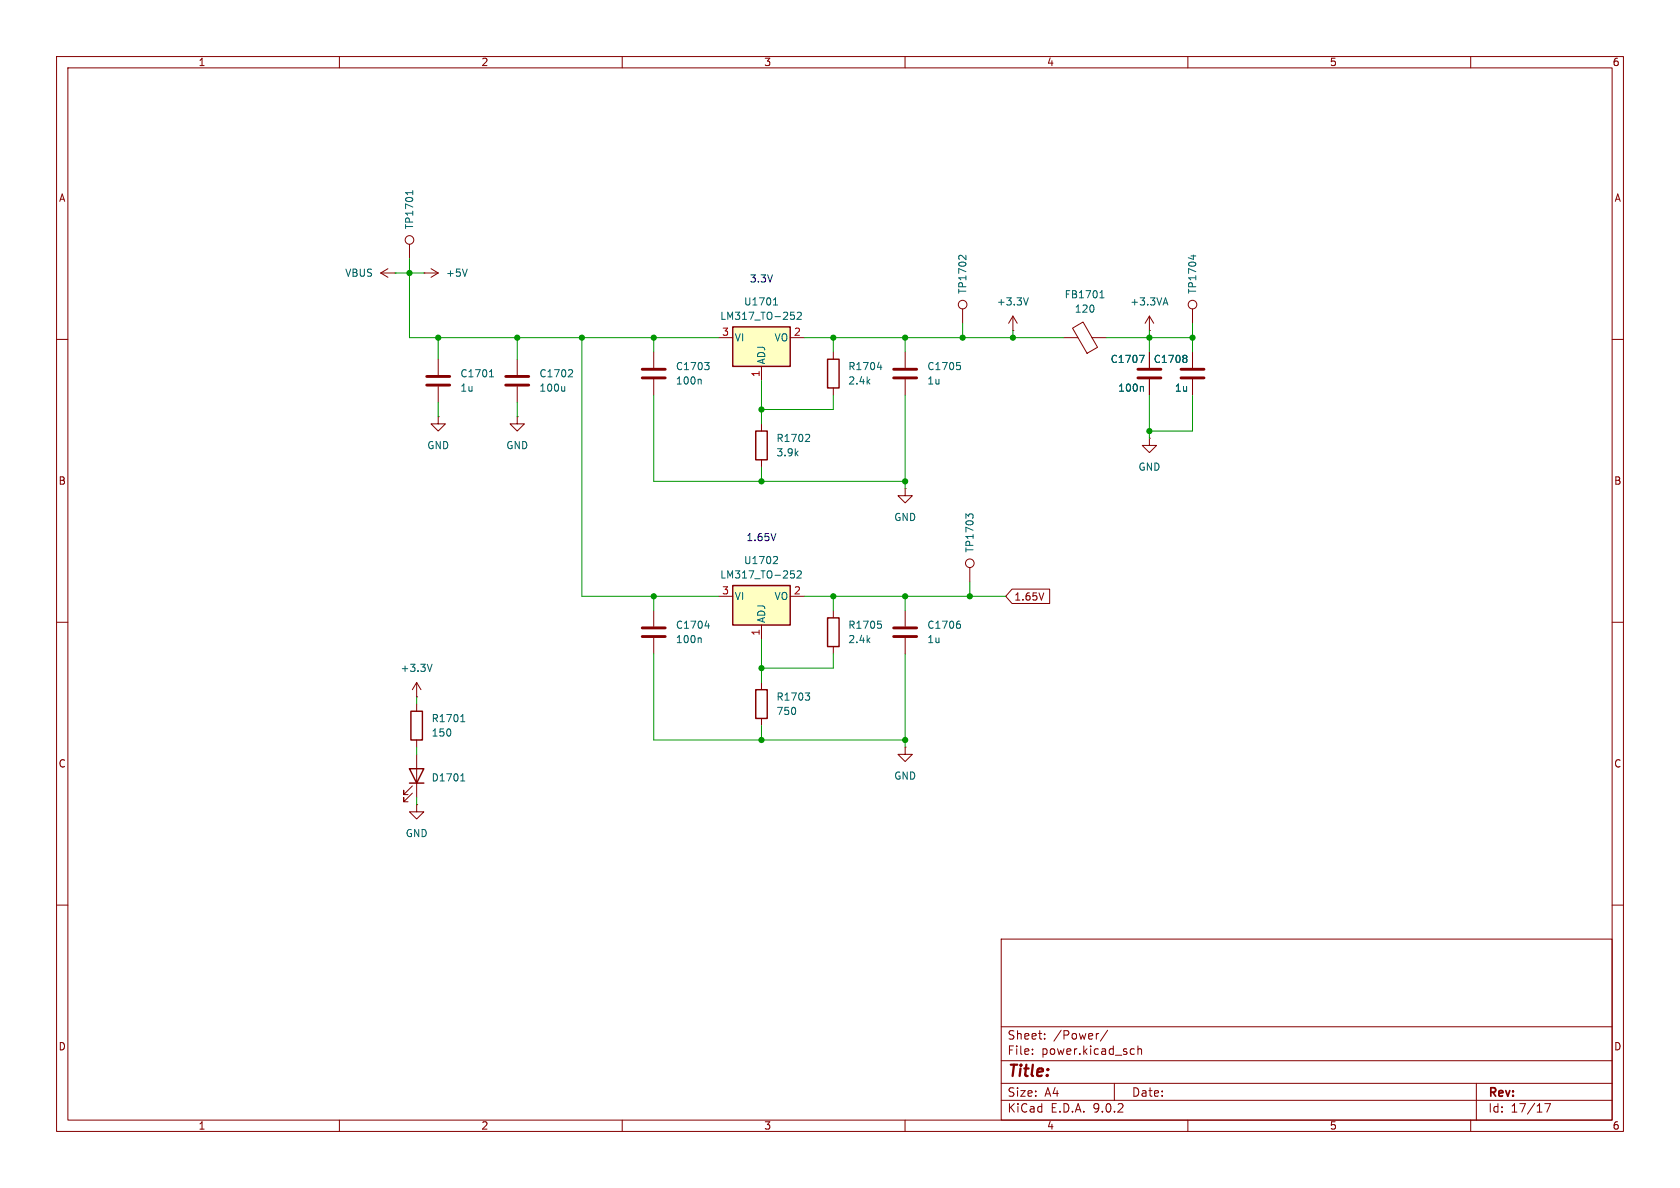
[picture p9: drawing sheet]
<svg xmlns="http://www.w3.org/2000/svg" width="297mm" height="210mm" viewBox="0 0 297 210" stroke-linecap="round" stroke-linejoin="round" font-family="sans-serif">
<g fill="none" stroke="#840000" stroke-width=".18">
<path d="M10 10h277v190h-277zM12 12h273v186h-273zM60 10v2M110 10v2M160 10v2M210 10v2M260 10v2M67.3 48.3l1.3 .7M67.3 48.3h2.5M68.6 47.5l-1.3 .8M69.8 48.3h.1M72.4 43.2v2.5"/>
<path d="M170.2 54.6v2.6M10 60h2M77.5 73.7v1.2h-1.3l1.3 1.3 1.2-1.3h-1.2M77.5 73.7h.1M77.5 63.5v2.8M77.5 68.3v2.8M91.4 73.7v1.2h-1.2l1.2 1.3 1.3-1.3h-1.3M91.4 73.7h.1M91.4 63.5v2.8M91.4 68.3v2.8M115.6 62.2v2.8M115.6 67.1v2.8"/>
<path d="M134.6 74.9v1.3M147.3 62.2v1.3M147.3 68.6v1.3M285 60h2M134.6 81.3v1.3M10 110h2M160 108v2.7M160 112.8v2.8M285 110h2M73.7 124.5v1.2M73.7 130.8v1.3M73.7 142.2v1.3h-1.3l1.3 1.3 1.2-1.3h-1.2"/>
<path d="M73.7 142.2h.1M10 160h2M177 166h108v32h-108zM285 160h2M60 198v2M110 198v2M160 198v2M177 194.5h108M177 191.5h108M177 187.5h108M177 181.5h108M182.5 186.3v.1"/>
<path d="M182.5 185.5v.1M184.7 183.6v.1M184.7 182.8v.1M194.2 182.7l-.2 .1M195.8 182.1l-1.3 2M197 191.5v3M200.1 185.4l.4 .1M200.5 186.3l-.4 .1M201.2 185.5l.2-.1 .3 .1 .1 .9M201.2 184.9v1.5M210 198v2M260 198v2"/>
<path d="M261 191.5v6.5M273.1 195.1h1l-.6 1.5"/>
<circle cx="72.4" cy="42.4" r=".76"/>
<circle cx="170.2" cy="53.8" r=".76"/>
</g>
<g fill="none" stroke="#006464" stroke-width=".18">
<path d="M73 33.7v.7M73 34.1h-1.3l.2 .1M170.8 45.1v.8l-.8-.7-.3-.1-.2 .3M86.5 66.6h.8M86.7 65.7l.2-.4v1.3M99.8 68.3v.9M99.8 69l-.1 .2M101 65.3l.2 .3v.3l-.8 .7h.8M123.8 67l.2 .2v.7M124.6 64.1h.8l-.5 .5M125.1 64.6l.3 .2v.3l-.3 .2M142.9 76.8l.2 .2v.3l-.7 .7h.7"/>
<path d="M155.1 64.9h.8M155.7 64.5v.8M169.4 109.8h.3M169.6 110.3l.2 .2v.3l-.2 .3M81.5 127.6h.7M81.6 126.6l.2-.3v1.3"/>
</g>
<path d="M133.6 76.2h2v5.1h-2zM146.3 63.5h2v5.1h-2zM72.6 125.7h2.1v5.1h-2.1z" fill="none" stroke="#840000" stroke-width=".25"/>
<path d="M75.4 66.5h4.1M75.4 68.1h4.1M89.4 66.5h4.1M89.4 68.1h4.1M113.5 65.3h4.1M113.5 66.8h4.1M158 111h4.1M158 112.5h4.1" fill="none" stroke="#840000" stroke-width=".51"/>
<path d="M129.5 57.8h10.2v7h-10.2z" fill="#ffffc2"/>
<path d="M129.5 57.8h10.2v7h-10.2z" fill="none" stroke="#840000" stroke-width=".25"/>
<path d="M127 59.7h2.5M139.7 59.7h2.5M179.1 58.4h.1M179.1 55.9l-.8 1.3M179.1 55.9l.7 1.3M179.1 55.9v2.5M134.6 64.8v2.5" fill="none" stroke="#840000" stroke-width=".18"/>
<path d="M136.7 53.9h.8M136.9 53l.2-.4v1.3M139.8 55.2h.6M139.9 55.7h.3l.3 .2-.1 .4-.5 .2M140.9 55.3l.5-.1 .3 .4-.8 .9h.8M181.8 52.6l-.4 1.3" fill="none" stroke="#006464" stroke-width=".18"/>
<path d="M129.5 103.5h10.2v7h-10.2z" fill="#ffffc2"/>
<path d="M129.5 103.5h10.2v7h-10.2zM146.3 109.2h2v5.1h-2zM72.4 135.9h2.5l-1.2 2.5zM72.4 138.4h2.5M133.6 121.9h2v5.1h-2z" fill="none" stroke="#840000" stroke-width=".25"/>
<g fill="none" stroke="#840000" stroke-width=".18">
<path d="M74.9 48.3h.1M74.9 48.3h2.6M76.2 47.5l1.3 .8M77.5 48.3l-1.3 .7M188 59.7h2.6M189.6 58l1.9-1.1 2.5 4.5-1.8 1.1zM193 59.7h2.6M203.2 58.4h.1M203.2 55.9v2.5M203.2 55.9l-.8 1.3M203.2 55.9l.8 1.3M210.8 54.6v2.6"/>
<path d="M160 62.2v2.8M160 67.1v2.8M203.2 77.5v1.2h-1.3l1.3 1.3 1.3-1.3h-1.3M203.2 77.5h.1M203.2 62.2v2.8M203.2 67.1v2.8M210.8 62.2v2.8M210.8 67.1v2.8M160 86.4v1.2h-1.3l1.3 1.3 1.3-1.3h-1.3M160 86.4h.1M115.6 108v2.7M115.6 112.8v2.8"/>
<path d="M127 105.4h2.5M134.6 110.5v2.5M139.7 105.4h2.5M147.3 108v1.2M147.3 114.3v1.3M171.4 100.3v2.6M178.9 104.1h6.7v2.6h-6.7l-1.1-1.3zM184.5 104.8l-.4 1.3M72.9 138.9l-1.5 1.6v-.8v.8h.7M73.7 123.2h.1M73.7 120.7l-.8 1.2M73.7 120.7l.7 1.2"/>
<path d="M73.7 120.7v2.5M73.7 133.4v7.6M134.6 120.7v1.2M134.6 127v1.3M160 132.1v1.3h-1.3l1.3 1.2 1.3-1.2h-1.3M160 132.1h.1M72.9 140.2l-1.5 1.5v-.7v.7h.7"/>
<circle cx="210.8" cy="53.8" r=".76"/>
<circle cx="171.4" cy="99.6" r=".76"/>
</g>
<g fill="none" stroke="#006464" stroke-width=".18">
<path d="M82.6 47.6l-.4 1.2M194.5 52.6h.7M194.6 51.7l.2-.3v1.2M205.7 53.6h.6M206 52.6l.5 1.3M210.6 45.2h.8M211 45.1v.8M169.1 64.1h.6M169.6 64.6l.2 .2v.3l-.2 .2M201.4 62.8h.9l-.6 1.3M202 68.3l.2 .2v.7M209.6 62.8l.2 .3-.2 .3 .2 .2v.2l-.2 .3"/>
<path d="M136.9 98.4h.4l.2 .3-.8 .9h.8M171.2 91.3l-.4-.5v.8M171.2 91.1l.3-.3h.3l.2 .3M76.4 117.4l-.4 1.3M123.8 112.8l.2 .1v.7M124.6 110.6h.8M125.2 110.2v.9M139.8 100.9h.6M139.9 101.4h.3l.3 .2-.1 .5-.5 .1M140.9 101l.5-.1 .3 .4-.8 .9h.8M155.2 109.8h.6M155.6 110.3l.2 .2v.3l-.2 .3"/>
<path d="M81.5 138.1h.7M81.6 137.1l.2-.3v1.3M142.4 122.5h.7l-.4 .5M142.9 123l.2 .2v.3l-.2 .3"/>
</g>
<path d="M158 65.3h4.1M158 66.8h4.1M201.2 65.3h4M201.2 66.8h4M208.8 65.3h4.1M208.8 66.8h4.1M113.5 111h4.1M113.5 112.5h4.1" fill="none" stroke="#840000" stroke-width=".51"/>
<g fill="none" stroke="#009600" stroke-width=".18">
<path d="M69.8 48.3h5.1M72.4 45.7v14h54.6M77.5 59.7v3.8M91.4 59.7v3.8M102.9 59.7v45.7h24.1M115.6 59.7v2.5M142.2 59.7h45.8M147.3 59.7v2.5M160 59.7v2.5M170.2 57.2v2.5M179.1 58.4v1.3M195.6 59.7h15.2"/>
<path d="M203.2 58.4v3.8M210.8 57.2v5M77.5 71.1v2.6M91.4 71.1v2.6M115.6 69.9v15.2h44.4M134.6 67.3v7.6M147.3 69.9v2.5h-12.7M160 69.9v16.5M203.2 69.9v7.6M210.8 69.9v6.3h-7.6M134.6 82.6v2.5M115.6 105.4v2.6"/>
<path d="M115.6 115.6v15.2h44.4M134.6 113v7.7M142.2 105.4h35.6M147.3 105.4v2.6M147.3 115.6v2.5h-12.7M160 105.4v2.6M160 115.6v16.5M171.4 102.9v2.5M73.7 123.2v1.3M73.7 132.1v1.3M134.6 128.3v2.5M73.7 141v1.2"/>
</g>
<path d="M137.2 94.3l-.5 1.3" fill="none" stroke="#0000c2" stroke-width=".18"/>
<g fill="#009600" stroke="#009600" stroke-width=".18">
<circle cx="134.6" cy="72.4" r=".46"/>
<circle cx="115.6" cy="59.7" r=".46"/>
<circle cx="72.4" cy="48.3" r=".46"/>
<circle cx="77.5" cy="59.7" r=".46"/>
<circle cx="91.4" cy="59.7" r=".46"/>
<circle cx="102.9" cy="59.7" r=".46"/>
<circle cx="115.6" cy="105.4" r=".46"/>
<circle cx="147.3" cy="59.7" r=".46"/>
<circle cx="134.6" cy="85.1" r=".46"/>
<circle cx="179.1" cy="59.7" r=".46"/>
<circle cx="170.2" cy="59.7" r=".46"/>
<circle cx="171.4" cy="105.4" r=".46"/>
<circle cx="160" cy="85.1" r=".46"/>
<circle cx="160" cy="59.7" r=".46"/>
<circle cx="203.2" cy="76.2" r=".46"/>
<circle cx="210.8" cy="59.7" r=".46"/>
<circle cx="203.2" cy="59.7" r=".46"/>
<circle cx="160" cy="105.4" r=".46"/>
<circle cx="147.3" cy="105.4" r=".46"/>
<circle cx="134.6" cy="130.8" r=".46"/>
<circle cx="160" cy="130.8" r=".46"/>
<circle cx="134.6" cy="118.1" r=".46"/>
</g>
<text font-size="2.8" fill="#840000" x="178" y="190.9">Title:</text>
<g font-size="2.1" fill="#840000">
<text x="178" y="184">Sheet:</text>
<text x="186.2" y="184">/Power/</text>
<text x="178" y="186.7">File:</text>
<text x="184.1" y="186.7">power.kicad_sch</text>
<text x="178" y="196.9">KiCad</text>
<text x="178" y="194.1">Size:</text>
<text x="184.7" y="194.1">A4</text>
<text x="185.7" y="196.9">E.D.A.</text>
<text x="193.3" y="196.9">9.0.2</text>
<text x="200" y="194.1">Date:</text>
<text x="263" y="194.3">Rev:</text>
<text x="263" y="196.9">Id:</text>
<text x="267.1" y="196.9">17/17</text>
</g>
<g font-size="1.8" fill="#840000">
<text x="35" y="11.9">1</text>
<text x="85" y="11.9">2</text>
<text x="135" y="11.9">3</text>
<text x="185" y="11.9">4</text>
<text x="235" y="11.9">5</text>
<text x="285" y="11.9">6</text>
<text x="10.3" y="35.9">A</text>
<text x="285.3" y="35.9">A</text>
<text x="10.3" y="85.9">B</text>
<text x="285.3" y="85.9">B</text>
<text x="179.2" y="106.4">1.65V</text>
<text x="10.3" y="135.9">C</text>
<text x="285.3" y="135.9">C</text>
<text x="10.3" y="185.9">D</text>
<text x="285.3" y="185.9">D</text>
<text x="35" y="199.9">1</text>
<text x="85" y="199.9">2</text>
<text x="135" y="199.9">3</text>
<text x="185" y="199.9">4</text>
<text x="235" y="199.9">5</text>
<text x="285" y="199.9">6</text>
</g>
<g font-size="1.8" fill="#006464">
<text x="73.3" y="40.6" transform="rotate(-90 73.3 40.6)">TP1701</text>
<text x="60.9" y="49.1">VBUS</text>
<text x="78.7" y="49.1">+5V</text>
<text x="171" y="52.1" transform="rotate(-90 171 52.1)">TP1702</text>
<text x="188.1" y="52.9">FB1701</text>
<text x="211.7" y="52.1" transform="rotate(-90 211.7 52.1)">TP1704</text>
<text x="127.2" y="56.7">LM317_TO-252</text>
<text x="131.4" y="54.2">U1701</text>
<text x="176.1" y="54.2">+3.3V</text>
<text x="189.9" y="55.5">120</text>
<text x="199.7" y="54.2">+3.3VA</text>
<text x="119.4" y="65.6">C1703</text>
<text x="129.8" y="60.6">VI</text>
<text x="135.5" y="64.5" transform="rotate(-90 135.5 64.5)">ADJ</text>
<text x="136.8" y="60.6">VO</text>
<text x="149.9" y="65.6">R1704</text>
<text x="163.8" y="65.6">C1705</text>
<text x="196.2" y="64.4">C1707</text>
<text x="203.9" y="64.4">C1708</text>
<text x="81.3" y="69.4">1u</text>
<text x="81.3" y="66.9">C1701</text>
<text x="95.3" y="69.4">100u</text>
<text x="95.3" y="66.9">C1702</text>
<text x="119.4" y="68.2">100n</text>
<text x="149.9" y="68.2">2.4k</text>
<text x="163.8" y="68.2">1u</text>
<text x="197.6" y="69.4">100n</text>
<text x="207.6" y="69.4">1u</text>
<text x="75.4" y="79.6">GND</text>
<text x="89.4" y="79.6">GND</text>
<text x="137.2" y="80.9">3.9k</text>
<text x="137.2" y="78.3">R1702</text>
<text x="201.2" y="83.4">GND</text>
<text x="158" y="92.3">GND</text>
<text x="131.4" y="99.9">U1702</text>
<text x="172.3" y="97.8" transform="rotate(-90 172.3 97.8)">TP1703</text>
<text x="127.2" y="102.5">LM317_TO-252</text>
<text x="129.8" y="106.3">VI</text>
<text x="136.8" y="106.3">VO</text>
<text x="119.4" y="113.9">100n</text>
<text x="119.4" y="111.4">C1704</text>
<text x="135.5" y="110.2" transform="rotate(-90 135.5 110.2)">ADJ</text>
<text x="149.9" y="113.9">2.4k</text>
<text x="149.9" y="111.4">R1705</text>
<text x="163.8" y="113.9">1u</text>
<text x="163.8" y="111.4">C1706</text>
<text x="70.7" y="119">+3.3V</text>
<text x="137.2" y="124.1">R1703</text>
<text x="76.2" y="130.4">150</text>
<text x="76.2" y="127.9">R1701</text>
<text x="137.2" y="126.6">750</text>
<text x="76.2" y="138.3">D1701</text>
<text x="158" y="138">GND</text>
<text x="71.6" y="148.2">GND</text>
</g>
<g font-size="1.8" fill="#0000c2">
<text x="132.5" y="50.1">3.3V</text>
<text x="131.9" y="95.9">1.65V</text>
</g>
<g font-size="1.8" fill="#a90000">
<text x="127.6" y="59.4">3</text>
<text x="140.3" y="59.4">2</text>
<text x="134.4" y="66.7" transform="rotate(-90 134.4 66.7)">1</text>
<text x="127.6" y="105.2">3</text>
<text x="140.3" y="105.2">2</text>
<text x="134.4" y="112.5" transform="rotate(-90 134.4 112.5)">1</text>
</g>
</svg>
